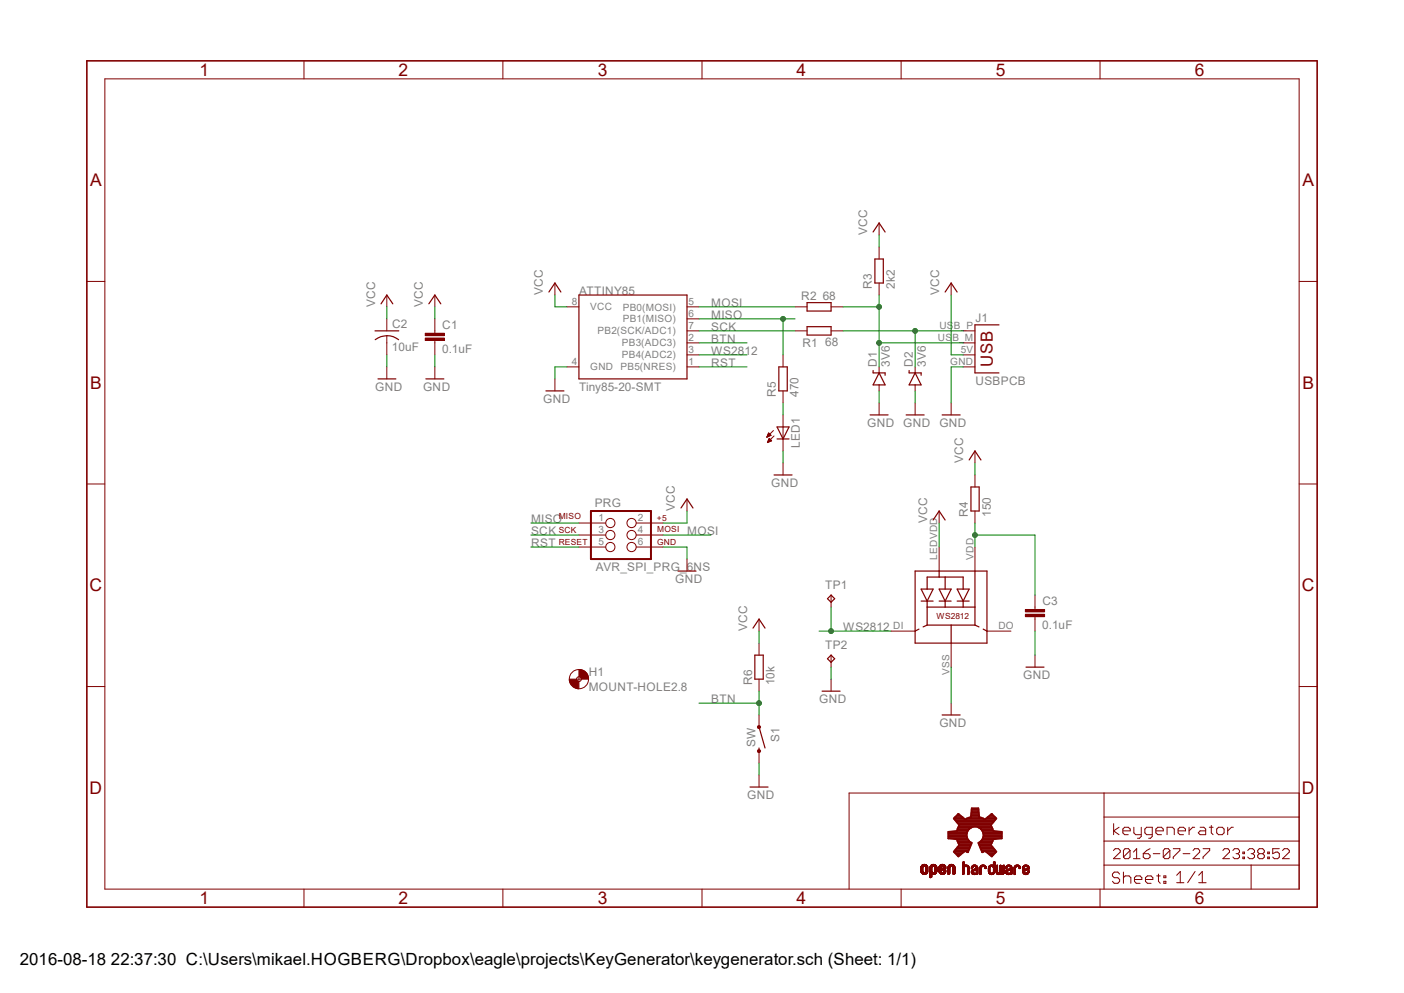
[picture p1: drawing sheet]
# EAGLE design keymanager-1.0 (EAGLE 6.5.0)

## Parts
ATTINY85  Tiny85-20-SMT  ATTINY45TINY85-20-SMT  [SO08-EIAJ]
C1  0.1uF  C-EUC1206  [C1206]
C2  10uF  C-USC1206  [C1206]
C3  0.1uF  C-EUC1206  [C1206]
D1  3V6  DIODE-ZENER3.3V  [SOD-323]
D2  3V6  DIODE-ZENER3.3V  [SOD-323]
H1  MOUNT-HOLE2.8  [2,8]
J1  USBPCB  [USB-A-PCB]
LED1  LEDSMT1206  [1206]
LOGO1  OSHW-LOGOS  [OSHW-LOGO-S]
PRG  AVR_SPI_PRG_6NS  [2X3-NS]
R1  68  R-EU_R1206  [R1206]
R2  68  R-EU_R1206  [R1206]
R3  2k2  R-EU_R1206  [R1206]
R4  150  R-EU_R1206  [R1206]
R5  470  R-EU_R1206  [R1206]
R6  10k  R-EU_R1206  [R1206]
S1  SW  SWITCH-MOMENTARY-2SMD  [TACTILE-SWITCH-SMD]
TP1  TPB1,27  [B1,27]
TP2  TPB1,27  [B1,27]
WS2812  WS2812  [WS2812]

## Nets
BTN: ATTINY85.2(PB3(ADC3)) R6.1 S1.1
D+: D2.C J1.USB_P(D+) R1.2
D-: D1.C J1.USB_M(D-) R2.2 R3.1
GND: ATTINY85.4(GND) C1.2 C2.2 C3.2 D1.A D2.A J1.GND LED1.C PRG.6 S1.3 TP2.TP WS2812.VSS(GND)
MISO: ATTINY85.6(PB1(MISO)) PRG.1 R5.2
MOSI: ATTINY85.5(PB0(MOSI)) PRG.4 R2.1
N$3: C3.1 R4.1 WS2812.VDD
N$6: LED1.A R5.1
RST: ATTINY85.1(PB5(NRES)) PRG.5
SCK: ATTINY85.7(PB2(SCK/ADC1)) PRG.3 R1.1
VCC: ATTINY85.8(VCC) C1.1 C2.1 J1.5V(VBUS) PRG.2 R3.2 R4.2 R6.2 WS2812.LEDVDD
WS2812: ATTINY85.3(PB4(ADC2)) TP1.TP WS2812.DI
Unconnected: WS2812.DO

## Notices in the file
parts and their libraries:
SparkFun-DigitalIC: Licensing: Creative Commons ShareAlike 4.0 International - https://creativecommons.org/licenses/by-sa/4.0
